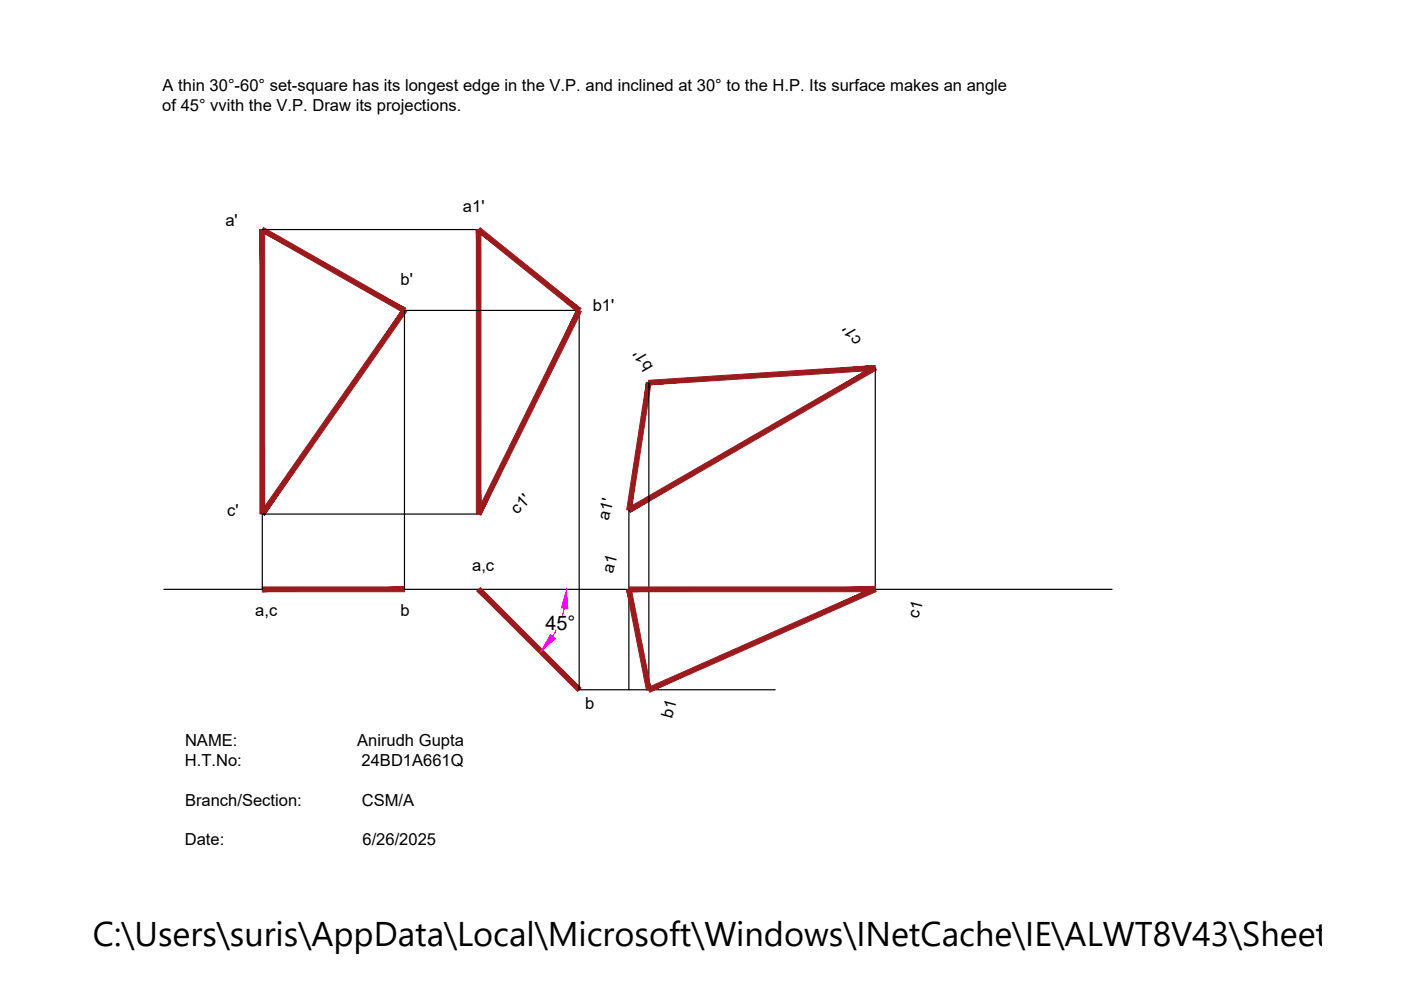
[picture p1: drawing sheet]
<svg xmlns="http://www.w3.org/2000/svg" width="297mm" height="210mm" viewBox="0 0 297 210" stroke-linecap="round" stroke-linejoin="round" font-family="sans-serif">
<!-- layer: 0 -->
<path d="M55.6 48.7h45.9M185.6 78v47M137.6 81.1v65.1M101.5 109h-45.9v16M133.3 108.1v38.1M34.7 125h201.1M85.8 125v-59.2h37v80.4h41.6M133.3 125h.1" fill="none" stroke="#000" stroke-width=".25"/>
<g fill="#991b1e" stroke="#991b1e" stroke-width=".21">
<path d="M55.1 48.7l1 60.3v-60.3zM55.1 48.7l1 60.3h-1z"/>
<path d="M55.6 124.4v1.1l30.2-1.1zM55.6 125.5l30.2-1.1v1.1z"/>
<path d="M55.9 48.2l-.5 .9 30.6 16.3zM55.4 49.1l30.6 16.3-.5 .9z"/>
<path d="M85.3 65.6l-30.1 43.1 .8 .5zM85.3 65.6l.9 .5-30.2 43.1z"/>
<path d="M101.8 124.6l-.7 .7 22.1 20.6zM101.1 125.3l22.1 20.6-.7 .7z"/>
<path d="M101 48.7v60.3h1zM101 48.7h1v60.3z"/>
<path d="M101.8 48.3l-.6 .8 21.9 16.3zM101.2 49.1l21.9 16.3-.6 .8z"/>
<path d="M122.3 65.6l-20.4 43.6 21.4-43.1zM122.3 65.6l-20.4 43.6-.9-.5z"/>
<path d="M133.6 108.6l52.2-30.2-.5-.8zM133.1 107.7l52.2-30.1-51.7 31z"/>
<path d="M137.1 81.1l-4.2 27 .9 .1zM137.1 81.1l.9 .1-4.2 27z"/>
<path d="M137.5 80.6l.1 1 47.9-4.1zM137.6 81.6l47.9-4.1 .1 1z"/>
<path d="M132.9 125.1l5.1 21.1-4.2-21.3zM132.9 125.1l5.1 21.1-.9 .1z"/>
<path d="M137.4 145.8l.3 .9 47.7-22.2zM137.7 146.7l47.7-22.2 .4 .9z"/>
<path d="M133.3 125.5h52.3v-1.1zM133.3 124.4h52.3l-52.3 1.1z"/>
</g>
<path d="M117.9 133.7l-.7 1.3M119.7 128.9l-.4 1.5" fill="none" stroke="#f0f" stroke-width=".25"/>
<g fill="#f0f" stroke="#f0f" stroke-width=".21">
<path d="M116.7 134.6l1 .8-3 2.7z"/>
<path d="M120.1 125l.3 4-1.4-.1z"/>
</g>
<text font-size="7.3" x="19.7" y="200.6">C:\Users\suris\AppData\Local\Microsoft\Windows\INetCache\IE\ALWT8V43\Sheet-6B[1</text>
<text font-size="4.2" x="115.6" y="133.6">45°</text>
<g font-size="3.5">
<text x="34.4" y="23.5">of 45° vvith the V.P. Draw its projections.</text>
<text x="34.5" y="19.3">A thin 30°-60° set-square has its longest edge in the V.P. and inclined at 30° to the H.P. Its surface makes an angle</text>
<text x="47.8" y="47.9">a'</text>
<text x="98.2" y="45">a1'</text>
<text x="84.9" y="60.4">b'</text>
<text x="125.7" y="66">b1'</text>
<text x="138.5" y="77.9" transform="rotate(-120 138.5 77.9)">b1'</text>
<text x="182.8" y="72.2" transform="rotate(-120 182.8 72.2)">c1'</text>
<text x="48.2" y="109.3">c'</text>
<text x="109.7" y="109.2" transform="rotate(-45 109.7 109.2)">c1'</text>
<text x="129" y="110.4" transform="rotate(-75 129 110.4)">a1'</text>
<text x="100.1" y="121.1">a,c</text>
<text x="129.9" y="121.8" transform="rotate(-75 129.9 121.8)">a1</text>
<text x="54.1" y="130.6">a,c</text>
<text x="84.9" y="130.6">b</text>
<text x="194.8" y="131.3" transform="rotate(-75 194.8 131.3)">c1</text>
<text x="124.1" y="150.3">b</text>
<text x="142.5" y="152.4" transform="rotate(-75 142.5 152.4)">b1</text>
<text x="39.2" y="158.1">NAME:</text>
<text x="75.7" y="158.1">Anirudh Gupta</text>
<text x="39.2" y="162.4">H.T.No:</text>
<text x="76.7" y="162.4">24BD1A661Q</text>
<text x="39.2" y="170.8">Branch/Section:</text>
<text x="76.7" y="170.8">CSM/A</text>
<text x="39.2" y="179.2">Date:</text>
<text x="76.9" y="179.2">6/26/2025</text>
</g>
</svg>
